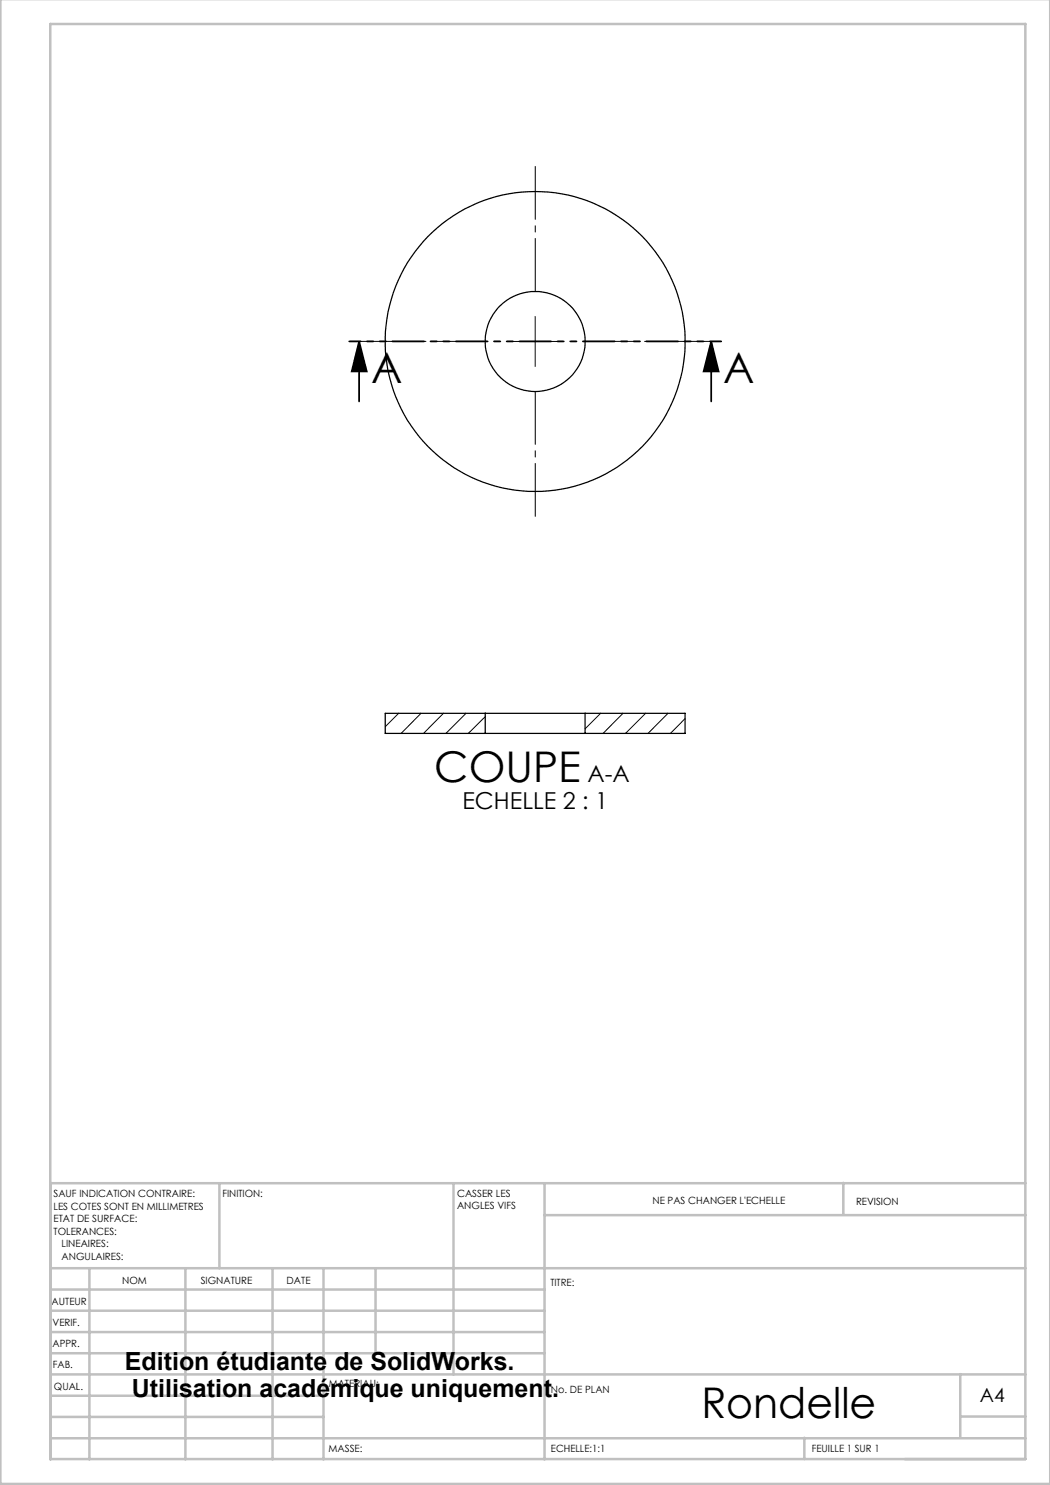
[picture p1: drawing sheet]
<svg xmlns="http://www.w3.org/2000/svg" width="210mm" height="297mm" viewBox="0 0 210 297" stroke-linecap="round" stroke-linejoin="round" font-family="sans-serif">
<path d="M71.8 68.3l1.5 6h-3zM71.8 68.3v12M142.2 68.3l1.5 6h-3zM142.2 68.3v12" fill="none" stroke="#000" stroke-width=".35"/>
<path d="M107.1 58.3v-25M97.1 68.3h-25M107.1 78.3v25M117.1 68.3h25" fill="none" stroke="#000" stroke-width=".2" stroke-dasharray="30.5 1.3 1.3 1.3" stroke-dashoffset="19.9"/>
<path d="M102 68.3h10M107 63.3v10M79.7 142.7l-2.7 2.6M84.2 142.7l-4 4M88.7 142.7l-4 4M93.2 142.7l-4 4M97 143.3l-3.3 3.4M120.1 142.7l-3.1 3.1M124.6 142.7l-4 4M129.1 142.7l-4 4M133.6 142.7l-4 4M137 143.7l-2.9 3" fill="none" stroke="#000" stroke-width=".2"/>
<path d="M144.3 68.3h-74.4" fill="none" stroke="#000" stroke-width=".35" stroke-dasharray="6.3 1.3 1.3 1.3 1.3 1.3" stroke-dashoffset="4.1"/>
<g fill="none" stroke="#c0c0c0" stroke-width=".5">
<path d="M.1 -.1v296.9h209.9v-296.9M10.1 4.8h195v287h-195zM43.9 236.6v17M90.7 236.6v38.3M108.9 236.6v55.3M168.7 236.6v6.3M205.1 236.6h-195v55.3M10.1 253.6h195M10.1 257.9h98.8M17.9 253.6v38.3M37.1 253.6v38.3M54.5 253.6v38.3"/>
<path d="M64.7 253.6v38.3M75.1 253.6v17M108.9 243h96.2M10.1 270.6h98.8M10.1 266.4h98.8M10.1 262.1h98.8M10.1 279.1h54.6M10.1 274.9h195M192.1 274.8v12.7M10.1 287.7h195M10.1 283.4h54.6M160.9 287.5v4.3"/>
<path d="M192.1 283.3h13"/>
</g>
<path d="M142.2 68.3l1.5 6h-3zM71.8 68.3l1.5 6h-3z" fill="#000"/>
<g fill="none" stroke="#000" stroke-width=".25">
<path d="M97 146.7h20M97 142.7h20M97 142.7v4M97 142.7h-20v4h20M117 142.7h20v4h-20M117 142.7v4"/>
<circle cx="107" cy="68.3" r="30"/>
<circle cx="107" cy="68.3" r="10"/>
</g>
<g font-size="8.5">
<text x="74.2" y="76.6">A</text>
<text x="144.6" y="76.6">A</text>
<text x="86.9" y="156.4">COUPE</text>
<text x="140.3" y="283.5">Rondelle</text>
</g>
<g font-size="5">
<text x="25" y="274">Edition étudiante de SolidWorks.</text>
<text x="26.4" y="279.5">Utilisation académique uniquement.</text>
</g>
<g font-size="4.7">
<text x="92.5" y="161.8">ECHELLE 2 : 1</text>
<text x="117.5" y="156.4">A-A</text>
</g>
<text font-size="3.9" x="196" y="280.4">A4</text>
<g font-size="2">
<text x="10.7" y="239.5">SAUF INDICATION CONTRAIRE:</text>
<text x="44.5" y="239.5">FINITION:</text>
<text x="91.4" y="239.4">CASSER LES</text>
<text x="10.7" y="242">LES COTES SONT EN MILLIMETRES</text>
<text x="10.7" y="244.5">ETAT DE SURFACE:</text>
<text x="91.4" y="241.9">ANGLES VIFS</text>
<text x="130.5" y="240.8">NE PAS CHANGER L'ECHELLE</text>
<text x="171.2" y="241">REVISION</text>
<text x="10.7" y="247">TOLERANCES:</text>
<text x="12.3" y="249.5">LINEAIRES:</text>
<text x="12.3" y="252">ANGULAIRES:</text>
<text x="24.4" y="256.9">NOM</text>
<text x="40.1" y="256.8">SIGNATURE</text>
<text x="57.3" y="256.8">DATE</text>
<text x="110.1" y="257.1">TITRE:</text>
<text x="10.3" y="260.9">AUTEUR</text>
<text x="10.5" y="269.3">APPR.</text>
<text x="10.5" y="265.2">VERIF.</text>
<text x="10.6" y="273.6">FAB.</text>
<text x="10.8" y="278">QUAL.</text>
<text x="65.8" y="277.4">MATERIAU:</text>
<text x="110.2" y="278.5">No. DE PLAN</text>
<text x="65.7" y="290.4">MASSE:</text>
<text x="110.2" y="290.5">ECHELLE:1:1</text>
<text x="162.4" y="290.4">FEUILLE 1 SUR 1</text>
</g>
</svg>
